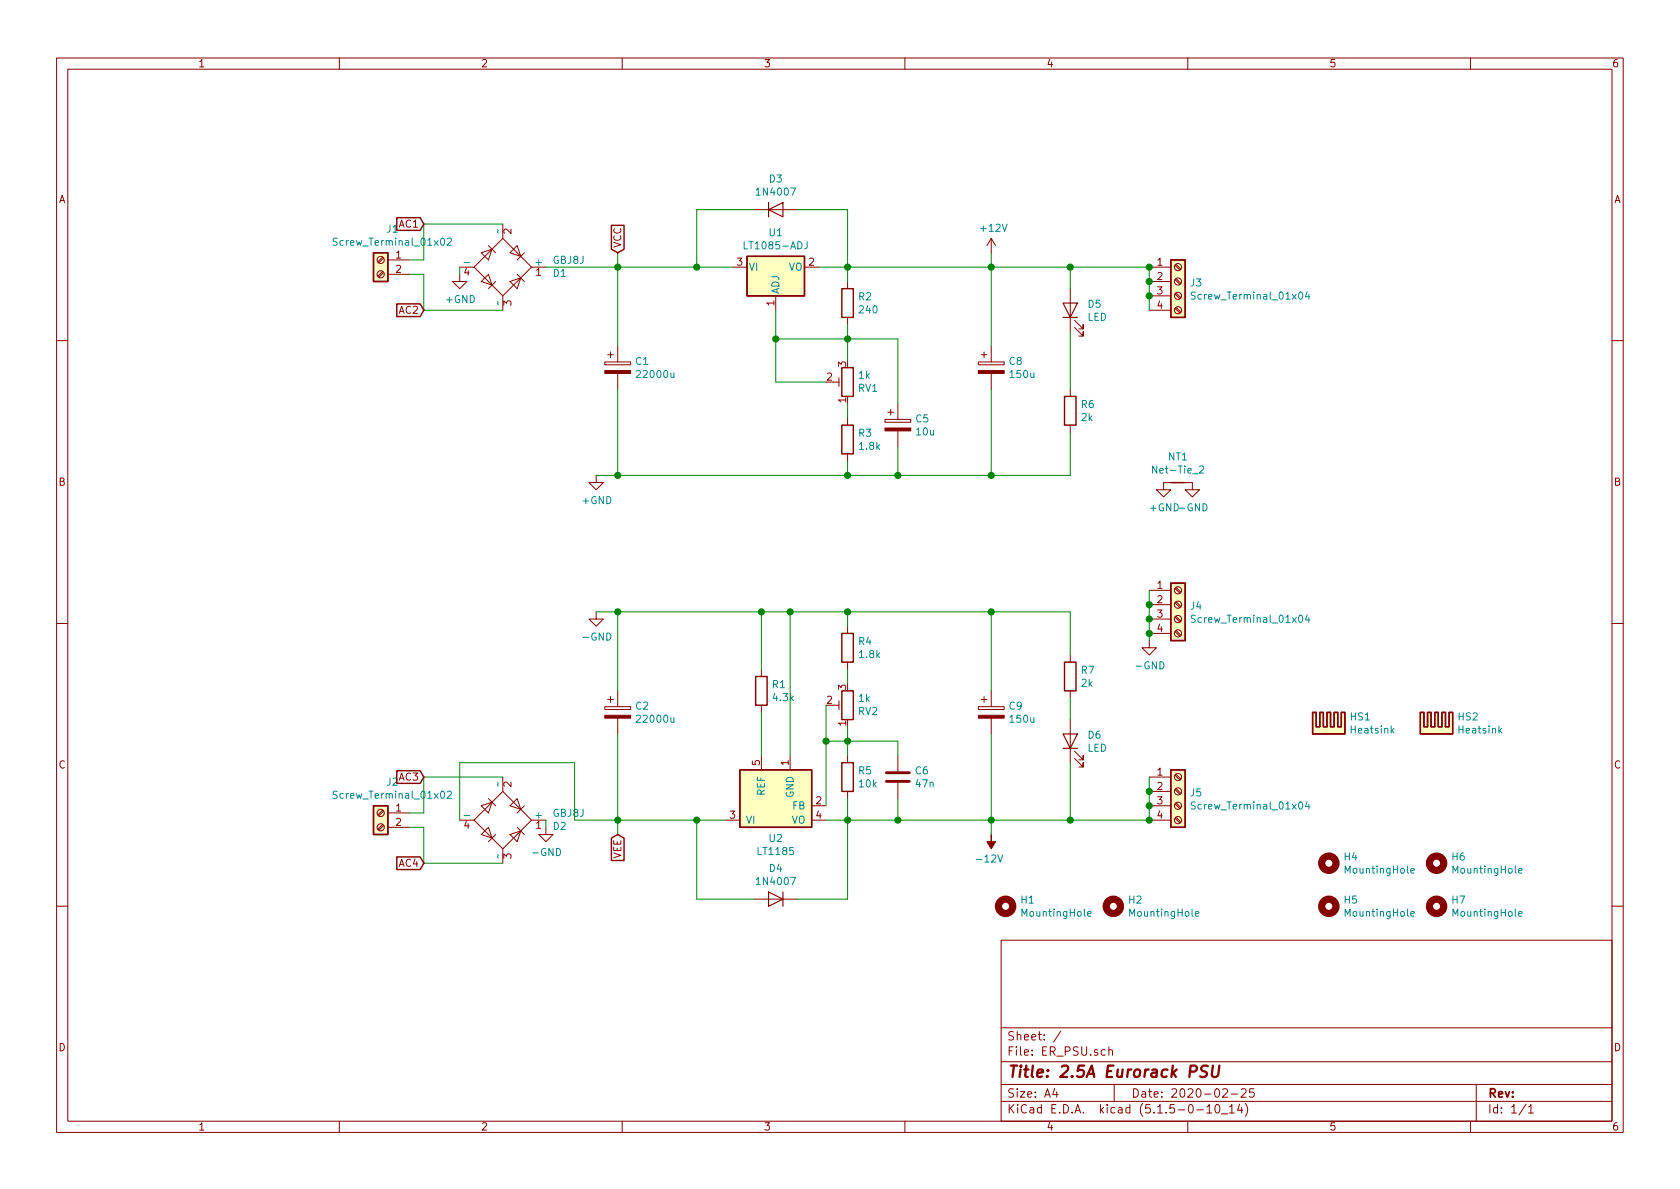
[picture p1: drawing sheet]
EESchema Schematic File Version 4
EELAYER 30 0
EELAYER END
$Descr A4 11693 8268
encoding utf-8
Sheet 1 1
Title "2.5A Eurorack PSU"
Date "2020-02-25"
Rev ""
Comp ""
Comment1 ""
Comment2 ""
Comment3 ""
Comment4 ""
$EndDescr
$Comp
L ER_PSU:LT1185 U2
U 1 1
P 5400 5550
F 0 "U2" H 5400 5275 50  0000 C CNN
F 1 "LT1185" H 5400 5184 50  0000 C CNN
F 2 "Package_TO_SOT_THT:TO-220-5_P3.4x3.7mm_StaggerOdd_Lead3.8mm_Vertical" H 5200 5200 50  0001 C CNN
F 3 "" H 5200 5300 50  0001 C CNN
	1    5400 5550
	1    0    0    -1  
$EndComp
$Comp
L ER_PSU:GBJ8J D1
U 1 1
P 3500 1850
F 0 "D1" H 3844 1896 50  0000 L CNN
F 1 "GBJ8J" H 3844 1805 50  0000 L CNN
F 2 "ER_PSU:Diode_Bridge_25.0x4.6x15mm_P7.62mm" H 3650 1975 50  0001 L CNN
F 3 "" H 3500 1850 50  0001 C CNN
	1    3500 1850
	1    0    0    1   
$EndComp
$Comp
L Device:CP C1
U 1 1
P 4300 2550
F 0 "C1" H 4418 2596 50  0000 L CNN
F 1 "22000u" H 4418 2505 50  0000 L CNN
F 2 "Capacitor_THT:CP_Radial_D35.0mm_P10.00mm_SnapIn" H 4338 2400 50  0001 C CNN
F 3 "~" H 4300 2550 50  0001 C CNN
	1    4300 2550
	1    0    0    -1  
$EndComp
$Comp
L Device:CP C2
U 1 1
P 4300 4950
F 0 "C2" H 4418 4996 50  0000 L CNN
F 1 "22000u" H 4418 4905 50  0000 L CNN
F 2 "Capacitor_THT:CP_Radial_D35.0mm_P10.00mm_SnapIn" H 4338 4800 50  0001 C CNN
F 3 "~" H 4300 4950 50  0001 C CNN
	1    4300 4950
	1    0    0    -1  
$EndComp
$Comp
L ER_PSU:GBJ8J D2
U 1 1
P 3500 5700
F 0 "D2" H 3844 5746 50  0000 L CNN
F 1 "GBJ8J" H 3844 5655 50  0000 L CNN
F 2 "ER_PSU:Diode_Bridge_25.0x4.6x15mm_P7.62mm" H 3650 5825 50  0001 L CNN
F 3 "" H 3500 5700 50  0001 C CNN
	1    3500 5700
	1    0    0    1   
$EndComp
Wire Wire Line
	3800 1850 4300 1850
Wire Wire Line
	4300 2400 4300 1850
Connection ~ 4300 1850
Wire Wire Line
	4300 1850 4850 1850
Wire Wire Line
	3200 5700 3200 5300
Wire Wire Line
	4300 5700 4300 5100
Wire Wire Line
	4300 5700 4850 5700
Wire Wire Line
	3200 5300 4000 5300
Wire Wire Line
	4000 5300 4000 5700
Wire Wire Line
	4000 5700 4300 5700
Connection ~ 4300 5700
Wire Wire Line
	4300 2700 4300 3300
Connection ~ 4300 3300
Wire Wire Line
	4300 4250 4300 4800
Wire Wire Line
	4300 3300 4150 3300
Wire Wire Line
	3800 5750 3800 5700
Wire Wire Line
	3200 1900 3200 1850
Connection ~ 4850 1850
Wire Wire Line
	5050 5700 4850 5700
Connection ~ 4850 5700
$Comp
L Device:R R1
U 1 1
P 5300 4800
F 0 "R1" H 5370 4846 50  0000 L CNN
F 1 "4.3k" H 5370 4755 50  0000 L CNN
F 2 "Resistor_THT:R_Axial_DIN0207_L6.3mm_D2.5mm_P10.16mm_Horizontal" V 5230 4800 50  0001 C CNN
F 3 "~" H 5300 4800 50  0001 C CNN
	1    5300 4800
	1    0    0    -1  
$EndComp
Wire Wire Line
	5300 5250 5300 4950
Wire Wire Line
	5300 4650 5300 4250
$Comp
L Connector:Screw_Terminal_01x02 J1
U 1 1
P 2650 1800
F 0 "J1" H 2568 2017 50  0000 C CNN
F 1 "Screw_Terminal_01x02" H 2568 1926 50  0000 C CNN
F 2 "TerminalBlock_RND:TerminalBlock_RND_205-00241_1x02_P10.16mm_Horizontal" H 2650 1800 50  0001 C CNN
F 3 "~" H 2650 1800 50  0001 C CNN
	1    2650 1800
	-1   0    0    -1  
$EndComp
Wire Wire Line
	2850 1800 2950 1800
Wire Wire Line
	2950 1800 2950 1550
Wire Wire Line
	2950 1550 3500 1550
Wire Wire Line
	2850 1900 2950 1900
Wire Wire Line
	2950 1900 2950 2150
Wire Wire Line
	2950 2150 3500 2150
$Comp
L Connector:Screw_Terminal_01x02 J2
U 1 1
P 2650 5650
F 0 "J2" H 2568 5867 50  0000 C CNN
F 1 "Screw_Terminal_01x02" H 2568 5776 50  0000 C CNN
F 2 "TerminalBlock_RND:TerminalBlock_RND_205-00241_1x02_P10.16mm_Horizontal" H 2650 5650 50  0001 C CNN
F 3 "~" H 2650 5650 50  0001 C CNN
	1    2650 5650
	-1   0    0    -1  
$EndComp
Wire Wire Line
	2850 5650 2950 5650
Wire Wire Line
	2950 5650 2950 5400
Wire Wire Line
	2950 5400 3500 5400
Wire Wire Line
	2850 5750 2950 5750
Wire Wire Line
	2950 5750 2950 6000
Wire Wire Line
	2950 6000 3500 6000
$Comp
L Device:R R4
U 1 1
P 5900 4500
F 0 "R4" H 5970 4546 50  0000 L CNN
F 1 "1.8k" H 5970 4455 50  0000 L CNN
F 2 "Resistor_THT:R_Axial_DIN0207_L6.3mm_D2.5mm_P10.16mm_Horizontal" V 5830 4500 50  0001 C CNN
F 3 "~" H 5900 4500 50  0001 C CNN
	1    5900 4500
	1    0    0    -1  
$EndComp
$Comp
L Device:R_POT_TRIM RV2
U 1 1
P 5900 4900
F 0 "RV2" H 5830 4946 50  0000 R CNN
F 1 "1k" H 5830 4855 50  0000 R CNN
F 2 "Potentiometer_THT:Potentiometer_Bourns_3296W_Vertical" H 5900 4900 50  0001 C CNN
F 3 "~" H 5900 4900 50  0001 C CNN
	1    5900 4900
	-1   0    0    1   
$EndComp
$Comp
L Device:R R5
U 1 1
P 5900 5400
F 0 "R5" H 5970 5446 50  0000 L CNN
F 1 "10k" H 5970 5355 50  0000 L CNN
F 2 "Resistor_THT:R_Axial_DIN0207_L6.3mm_D2.5mm_P10.16mm_Horizontal" V 5830 5400 50  0001 C CNN
F 3 "~" H 5900 5400 50  0001 C CNN
	1    5900 5400
	1    0    0    -1  
$EndComp
Wire Wire Line
	5900 3200 5900 3300
Wire Wire Line
	5900 2900 5900 2800
Connection ~ 5900 2350
Wire Wire Line
	5900 2500 5900 2350
Wire Wire Line
	5900 2350 5900 2250
$Comp
L Device:R_POT_TRIM RV1
U 1 1
P 5900 2650
F 0 "RV1" H 5830 2696 50  0000 R CNN
F 1 "1k" H 5830 2605 50  0000 R CNN
F 2 "Potentiometer_THT:Potentiometer_Bourns_3296W_Vertical" H 5900 2650 50  0001 C CNN
F 3 "~" H 5900 2650 50  0001 C CNN
	1    5900 2650
	-1   0    0    1   
$EndComp
$Comp
L Device:R R3
U 1 1
P 5900 3050
F 0 "R3" H 5970 3096 50  0000 L CNN
F 1 "1.8k" H 5970 3005 50  0000 L CNN
F 2 "Resistor_THT:R_Axial_DIN0207_L6.3mm_D2.5mm_P10.16mm_Horizontal" V 5830 3050 50  0001 C CNN
F 3 "~" H 5900 3050 50  0001 C CNN
	1    5900 3050
	1    0    0    -1  
$EndComp
$Comp
L Device:R R2
U 1 1
P 5900 2100
F 0 "R2" H 5970 2146 50  0000 L CNN
F 1 "240" H 5970 2055 50  0000 L CNN
F 2 "Resistor_THT:R_Axial_DIN0207_L6.3mm_D2.5mm_P10.16mm_Horizontal" V 5830 2100 50  0001 C CNN
F 3 "~" H 5900 2100 50  0001 C CNN
	1    5900 2100
	1    0    0    -1  
$EndComp
Wire Wire Line
	5100 1850 4850 1850
$Comp
L Regulator_Linear:LT1085-ADJ U1
U 1 1
P 5400 1850
F 0 "U1" H 5400 2092 50  0000 C CNN
F 1 "LT1085-ADJ" H 5400 2001 50  0000 C CNN
F 2 "Package_TO_SOT_THT:TO-220-3_Vertical" H 5400 2100 50  0001 C CIN
F 3 "https://www.analog.com/media/en/technical-documentation/data-sheets/108345fh.pdf" H 5400 1850 50  0001 C CNN
	1    5400 1850
	1    0    0    -1  
$EndComp
Wire Wire Line
	5750 5700 5900 5700
Wire Wire Line
	5900 5700 5900 5550
Wire Wire Line
	5900 5250 5900 5150
Wire Wire Line
	5900 4350 5900 4250
Connection ~ 5900 3300
Wire Wire Line
	5900 1950 5900 1850
Wire Wire Line
	5900 1850 5700 1850
Wire Wire Line
	5900 2350 5400 2350
Wire Wire Line
	5400 2350 5400 2150
$Comp
L Device:C C6
U 1 1
P 6250 5400
F 0 "C6" H 6365 5446 50  0000 L CNN
F 1 "47n" H 6365 5355 50  0000 L CNN
F 2 "Capacitor_THT:C_Rect_L13.0mm_W5.0mm_P10.00mm_FKS3_FKP3_MKS4" H 6288 5250 50  0001 C CNN
F 3 "~" H 6250 5400 50  0001 C CNN
	1    6250 5400
	1    0    0    -1  
$EndComp
Wire Wire Line
	5900 5700 6250 5700
Wire Wire Line
	6250 5700 6250 5550
Connection ~ 5900 5700
Wire Wire Line
	5900 4650 5900 4750
Connection ~ 5900 5150
Wire Wire Line
	5900 5150 5900 5050
Wire Wire Line
	6250 5250 6250 5150
Wire Wire Line
	5900 5150 5750 5150
Wire Wire Line
	5750 5150 5750 5600
Wire Wire Line
	5500 5250 5500 4250
Wire Wire Line
	5900 5150 6250 5150
Wire Wire Line
	5900 2350 6250 2350
Wire Wire Line
	6250 3300 6250 3100
Wire Wire Line
	5900 3300 6250 3300
$Comp
L Device:CP C5
U 1 1
P 6250 2950
F 0 "C5" H 6368 2996 50  0000 L CNN
F 1 "10u" H 6368 2905 50  0000 L CNN
F 2 "Capacitor_THT:CP_Radial_D6.3mm_P2.50mm" H 6288 2800 50  0001 C CNN
F 3 "~" H 6250 2950 50  0001 C CNN
	1    6250 2950
	1    0    0    -1  
$EndComp
$Comp
L Device:CP C8
U 1 1
P 6900 2550
F 0 "C8" H 7018 2596 50  0000 L CNN
F 1 "150u" H 7018 2505 50  0000 L CNN
F 2 "Capacitor_THT:CP_Radial_D10.0mm_P5.00mm" H 6938 2400 50  0001 C CNN
F 3 "~" H 6900 2550 50  0001 C CNN
	1    6900 2550
	1    0    0    -1  
$EndComp
$Comp
L Device:CP C9
U 1 1
P 6900 4950
F 0 "C9" H 7018 4996 50  0000 L CNN
F 1 "150u" H 7018 4905 50  0000 L CNN
F 2 "Capacitor_THT:CP_Radial_D10.0mm_P5.00mm" H 6938 4800 50  0001 C CNN
F 3 "~" H 6900 4950 50  0001 C CNN
	1    6900 4950
	1    0    0    -1  
$EndComp
Wire Wire Line
	6250 5700 6900 5700
Wire Wire Line
	6900 5700 6900 5100
Connection ~ 6250 5700
Wire Wire Line
	6900 4800 6900 4250
Connection ~ 6250 3300
Connection ~ 6900 3300
Wire Wire Line
	6900 3300 6900 2700
Wire Wire Line
	6900 2400 6900 1850
Connection ~ 5900 1850
$Comp
L Device:D D3
U 1 1
P 5400 1450
F 0 "D3" H 5400 1666 50  0000 C CNN
F 1 "1N4007" H 5400 1575 50  0000 C CNN
F 2 "Diode_THT:D_DO-41_SOD81_P12.70mm_Horizontal" H 5400 1450 50  0001 C CNN
F 3 "~" H 5400 1450 50  0001 C CNN
	1    5400 1450
	1    0    0    -1  
$EndComp
$Comp
L Device:D D4
U 1 1
P 5400 6250
F 0 "D4" H 5400 6466 50  0000 C CNN
F 1 "1N4007" H 5400 6375 50  0000 C CNN
F 2 "Diode_THT:D_DO-41_SOD81_P12.70mm_Horizontal" H 5400 6250 50  0001 C CNN
F 3 "~" H 5400 6250 50  0001 C CNN
	1    5400 6250
	-1   0    0    -1  
$EndComp
Wire Wire Line
	5550 6250 5900 6250
Wire Wire Line
	5900 6250 5900 5700
Wire Wire Line
	5250 6250 4850 6250
Wire Wire Line
	4850 6250 4850 5700
Wire Wire Line
	5550 1450 5900 1450
Wire Wire Line
	5900 1450 5900 1850
Wire Wire Line
	5250 1450 4850 1450
Wire Wire Line
	4850 1450 4850 1850
$Comp
L Device:LED D5
U 1 1
P 7450 2150
F 0 "D5" V 7489 2033 50  0000 R CNN
F 1 "LED" V 7398 2033 50  0000 R CNN
F 2 "LED_THT:LED_D3.0mm" H 7450 2150 50  0001 C CNN
F 3 "~" H 7450 2150 50  0001 C CNN
	1    7450 2150
	0    -1   -1   0   
$EndComp
$Comp
L Device:R R6
U 1 1
P 7450 2850
F 0 "R6" H 7520 2896 50  0000 L CNN
F 1 "2k" H 7520 2805 50  0000 L CNN
F 2 "Resistor_THT:R_Axial_DIN0207_L6.3mm_D2.5mm_P10.16mm_Horizontal" V 7380 2850 50  0001 C CNN
F 3 "~" H 7450 2850 50  0001 C CNN
	1    7450 2850
	1    0    0    -1  
$EndComp
$Comp
L Device:R R7
U 1 1
P 7450 4700
F 0 "R7" H 7520 4746 50  0000 L CNN
F 1 "2k" H 7520 4655 50  0000 L CNN
F 2 "Resistor_THT:R_Axial_DIN0207_L6.3mm_D2.5mm_P10.16mm_Horizontal" V 7380 4700 50  0001 C CNN
F 3 "~" H 7450 4700 50  0001 C CNN
	1    7450 4700
	1    0    0    -1  
$EndComp
$Comp
L Device:LED D6
U 1 1
P 7450 5150
F 0 "D6" V 7489 5033 50  0000 R CNN
F 1 "LED" V 7398 5033 50  0000 R CNN
F 2 "LED_THT:LED_D3.0mm" H 7450 5150 50  0001 C CNN
F 3 "~" H 7450 5150 50  0001 C CNN
	1    7450 5150
	0    -1   -1   0   
$EndComp
Wire Wire Line
	6900 5700 7450 5700
Wire Wire Line
	7450 5700 7450 5300
Connection ~ 6900 5700
Wire Wire Line
	7450 5000 7450 4850
Wire Wire Line
	7450 4550 7450 4250
Connection ~ 6900 1850
Wire Wire Line
	6900 3300 7450 3300
$Comp
L Connector:Screw_Terminal_01x04 J5
U 1 1
P 8200 5500
F 0 "J5" H 8280 5492 50  0000 L CNN
F 1 "Screw_Terminal_01x04" H 8280 5401 50  0000 L CNN
F 2 "TerminalBlock_RND:TerminalBlock_RND_205-00234_1x04_P5.08mm_Horizontal" H 8200 5500 50  0001 C CNN
F 3 "~" H 8200 5500 50  0001 C CNN
	1    8200 5500
	1    0    0    -1  
$EndComp
Wire Wire Line
	8000 5700 8000 5600
Wire Wire Line
	8000 5600 8000 5500
Connection ~ 8000 5600
Wire Wire Line
	8000 5500 8000 5400
Connection ~ 8000 5500
Wire Wire Line
	8000 5700 7450 5700
Connection ~ 8000 5700
Connection ~ 7450 5700
$Comp
L Connector:Screw_Terminal_01x04 J3
U 1 1
P 8200 1950
F 0 "J3" H 8280 1942 50  0000 L CNN
F 1 "Screw_Terminal_01x04" H 8280 1851 50  0000 L CNN
F 2 "TerminalBlock_RND:TerminalBlock_RND_205-00234_1x04_P5.08mm_Horizontal" H 8200 1950 50  0001 C CNN
F 3 "~" H 8200 1950 50  0001 C CNN
	1    8200 1950
	1    0    0    -1  
$EndComp
Wire Wire Line
	8000 2150 8000 2050
Connection ~ 8000 1850
Connection ~ 8000 1950
Wire Wire Line
	8000 1950 8000 1850
Connection ~ 8000 2050
Wire Wire Line
	8000 2050 8000 1950
$Comp
L Connector:Screw_Terminal_01x04 J4
U 1 1
P 8200 4200
F 0 "J4" H 8280 4192 50  0000 L CNN
F 1 "Screw_Terminal_01x04" H 8280 4101 50  0000 L CNN
F 2 "TerminalBlock_RND:TerminalBlock_RND_205-00234_1x04_P5.08mm_Horizontal" H 8200 4200 50  0001 C CNN
F 3 "~" H 8200 4200 50  0001 C CNN
	1    8200 4200
	1    0    0    -1  
$EndComp
Wire Wire Line
	8000 4400 8000 4300
$Comp
L power:+12V #PWR0101
U 1 1
P 6900 1750
F 0 "#PWR0101" H 6900 1600 50  0001 C CNN
F 1 "+12V" H 6915 1923 50  0000 C CNN
F 2 "" H 6900 1750 50  0001 C CNN
F 3 "" H 6900 1750 50  0001 C CNN
	1    6900 1750
	1    0    0    -1  
$EndComp
Wire Wire Line
	6900 1850 5900 1850
Wire Wire Line
	6900 1750 6900 1850
$Comp
L power:-12V #PWR0102
U 1 1
P 6900 5800
F 0 "#PWR0102" H 6900 5900 50  0001 C CNN
F 1 "-12V" H 6915 5973 50  0000 C CNN
F 2 "" H 6900 5800 50  0001 C CNN
F 3 "" H 6900 5800 50  0001 C CNN
	1    6900 5800
	-1   0    0    1   
$EndComp
Wire Wire Line
	6900 5700 6900 5800
Connection ~ 5300 4250
Wire Wire Line
	5300 4250 5500 4250
Connection ~ 5500 4250
Wire Wire Line
	5500 4250 5900 4250
Connection ~ 5900 4250
Wire Wire Line
	5900 4250 6900 4250
Connection ~ 6900 4250
Wire Wire Line
	6900 4250 7450 4250
$Comp
L ER_PSU:-GND #PWR02
U 1 1
P 3800 5750
F 0 "#PWR02" H 3800 5500 50  0001 C CNN
F 1 "-GND" H 3805 5577 50  0000 C CNN
F 2 "" H 3800 5750 50  0001 C CNN
F 3 "" H 3800 5750 50  0001 C CNN
	1    3800 5750
	1    0    0    -1  
$EndComp
$Comp
L ER_PSU:-GND #PWR05
U 1 1
P 4150 4250
F 0 "#PWR05" H 4150 4000 50  0001 C CNN
F 1 "-GND" H 4155 4077 50  0000 C CNN
F 2 "" H 4150 4250 50  0001 C CNN
F 3 "" H 4150 4250 50  0001 C CNN
	1    4150 4250
	1    0    0    -1  
$EndComp
Wire Wire Line
	4300 4250 4150 4250
Connection ~ 4300 4250
$Comp
L ER_PSU:+GND #PWR01
U 1 1
P 3200 1900
F 0 "#PWR01" H 3200 1650 50  0001 C CNN
F 1 "+GND" H 3205 1727 50  0000 C CNN
F 2 "" H 3200 1900 50  0001 C CNN
F 3 "" H 3200 1900 50  0001 C CNN
	1    3200 1900
	1    0    0    -1  
$EndComp
$Comp
L ER_PSU:+GND #PWR03
U 1 1
P 4150 3300
F 0 "#PWR03" H 4150 3050 50  0001 C CNN
F 1 "+GND" H 4155 3127 50  0000 C CNN
F 2 "" H 4150 3300 50  0001 C CNN
F 3 "" H 4150 3300 50  0001 C CNN
	1    4150 3300
	1    0    0    -1  
$EndComp
Wire Wire Line
	8000 4300 8000 4200
Connection ~ 8000 4300
Connection ~ 8000 4200
Wire Wire Line
	8000 4200 8000 4100
Wire Wire Line
	8000 4450 8000 4400
Connection ~ 8000 4400
$Comp
L Device:Net-Tie_2 NT1
U 1 1
P 8200 3350
F 0 "NT1" H 8200 3531 50  0000 C CNN
F 1 "Net-Tie_2" H 8200 3440 50  0000 C CNN
F 2 "ER_PSU:NetTie-2_SMD_Pad12.7mm" H 8200 3350 50  0001 C CNN
F 3 "~" H 8200 3350 50  0001 C CNN
	1    8200 3350
	1    0    0    -1  
$EndComp
$Comp
L ER_PSU:+GND #PWR0103
U 1 1
P 8100 3350
F 0 "#PWR0103" H 8100 3100 50  0001 C CNN
F 1 "+GND" H 8105 3177 50  0000 C CNN
F 2 "" H 8100 3350 50  0001 C CNN
F 3 "" H 8100 3350 50  0001 C CNN
	1    8100 3350
	1    0    0    -1  
$EndComp
$Comp
L ER_PSU:-GND #PWR0104
U 1 1
P 8300 3350
F 0 "#PWR0104" H 8300 3100 50  0001 C CNN
F 1 "-GND" H 8305 3177 50  0000 C CNN
F 2 "" H 8300 3350 50  0001 C CNN
F 3 "" H 8300 3350 50  0001 C CNN
	1    8300 3350
	1    0    0    -1  
$EndComp
Text GLabel 4300 1750 1    50   Input ~ 0
VCC
Wire Wire Line
	4300 1750 4300 1850
Text GLabel 4300 5800 3    50   Input ~ 0
VEE
Wire Wire Line
	4300 5800 4300 5700
$Comp
L ER_PSU:-GND #PWR0105
U 1 1
P 8000 4450
F 0 "#PWR0105" H 8000 4200 50  0001 C CNN
F 1 "-GND" H 8005 4277 50  0000 C CNN
F 2 "" H 8000 4450 50  0001 C CNN
F 3 "" H 8000 4450 50  0001 C CNN
	1    8000 4450
	1    0    0    -1  
$EndComp
Wire Wire Line
	6250 3300 6900 3300
$Comp
L Mechanical:MountingHole H1
U 1 1
P 7000 6300
F 0 "H1" H 7100 6346 50  0000 L CNN
F 1 "MountingHole" H 7100 6255 50  0000 L CNN
F 2 "ER_PSU:MountingHole_3.2mm_M3" H 7000 6300 50  0001 C CNN
F 3 "~" H 7000 6300 50  0001 C CNN
	1    7000 6300
	1    0    0    -1  
$EndComp
$Comp
L Mechanical:MountingHole H2
U 1 1
P 7750 6300
F 0 "H2" H 7850 6346 50  0000 L CNN
F 1 "MountingHole" H 7850 6255 50  0000 L CNN
F 2 "ER_PSU:MountingHole_3.2mm_M3" H 7750 6300 50  0001 C CNN
F 3 "~" H 7750 6300 50  0001 C CNN
	1    7750 6300
	1    0    0    -1  
$EndComp
$Comp
L Mechanical:MountingHole H5
U 1 1
P 9250 6300
F 0 "H5" H 9350 6346 50  0000 L CNN
F 1 "MountingHole" H 9350 6255 50  0000 L CNN
F 2 "ER_PSU:MountingHole_3.2mm_M3" H 9250 6300 50  0001 C CNN
F 3 "~" H 9250 6300 50  0001 C CNN
	1    9250 6300
	1    0    0    -1  
$EndComp
$Comp
L Mechanical:MountingHole H7
U 1 1
P 10000 6300
F 0 "H7" H 10100 6346 50  0000 L CNN
F 1 "MountingHole" H 10100 6255 50  0000 L CNN
F 2 "ER_PSU:MountingHole_3.2mm_M3" H 10000 6300 50  0001 C CNN
F 3 "~" H 10000 6300 50  0001 C CNN
	1    10000 6300
	1    0    0    -1  
$EndComp
$Comp
L Mechanical:MountingHole H4
U 1 1
P 9250 6000
F 0 "H4" H 9350 6046 50  0000 L CNN
F 1 "MountingHole" H 9350 5955 50  0000 L CNN
F 2 "ER_PSU:MountingHole_3.2mm_M3" H 9250 6000 50  0001 C CNN
F 3 "~" H 9250 6000 50  0001 C CNN
	1    9250 6000
	1    0    0    -1  
$EndComp
$Comp
L Mechanical:MountingHole H6
U 1 1
P 10000 6000
F 0 "H6" H 10100 6046 50  0000 L CNN
F 1 "MountingHole" H 10100 5955 50  0000 L CNN
F 2 "ER_PSU:MountingHole_3.2mm_M3" H 10000 6000 50  0001 C CNN
F 3 "~" H 10000 6000 50  0001 C CNN
	1    10000 6000
	1    0    0    -1  
$EndComp
$Comp
L Mechanical:Heatsink HS1
U 1 1
P 9250 5100
F 0 "HS1" H 9392 5221 50  0000 L CNN
F 1 "Heatsink" H 9392 5130 50  0000 L CNN
F 2 "ER_PSU:Heatsink_Fischer_SK068_L75mm" H 9262 5100 50  0001 C CNN
F 3 "~" H 9262 5100 50  0001 C CNN
	1    9250 5100
	1    0    0    -1  
$EndComp
$Comp
L Mechanical:Heatsink HS2
U 1 1
P 10000 5100
F 0 "HS2" H 10142 5221 50  0000 L CNN
F 1 "Heatsink" H 10142 5130 50  0000 L CNN
F 2 "ER_PSU:Heatsink_Fischer_SK068_L75mm" H 10012 5100 50  0001 C CNN
F 3 "~" H 10012 5100 50  0001 C CNN
	1    10000 5100
	1    0    0    -1  
$EndComp
Wire Wire Line
	6900 1850 7450 1850
Wire Wire Line
	7450 1850 7450 2000
Wire Wire Line
	7450 2300 7450 2700
Wire Wire Line
	7450 3000 7450 3300
Connection ~ 7450 1850
Wire Wire Line
	7450 1850 8000 1850
Wire Wire Line
	4300 4250 5300 4250
Wire Wire Line
	4300 3300 5900 3300
Text GLabel 2950 1550 0    50   Input ~ 0
AC1
Text GLabel 2950 2150 0    50   Input ~ 0
AC2
Text GLabel 2950 5400 0    50   Input ~ 0
AC3
Text GLabel 2950 6000 0    50   Input ~ 0
AC4
Wire Wire Line
	5750 2650 5400 2650
Wire Wire Line
	5400 2650 5400 2350
Connection ~ 5400 2350
Wire Wire Line
	6250 2350 6250 2800
Wire Wire Line
	5750 4900 5750 5150
Connection ~ 5750 5150
$EndSCHEMATC
